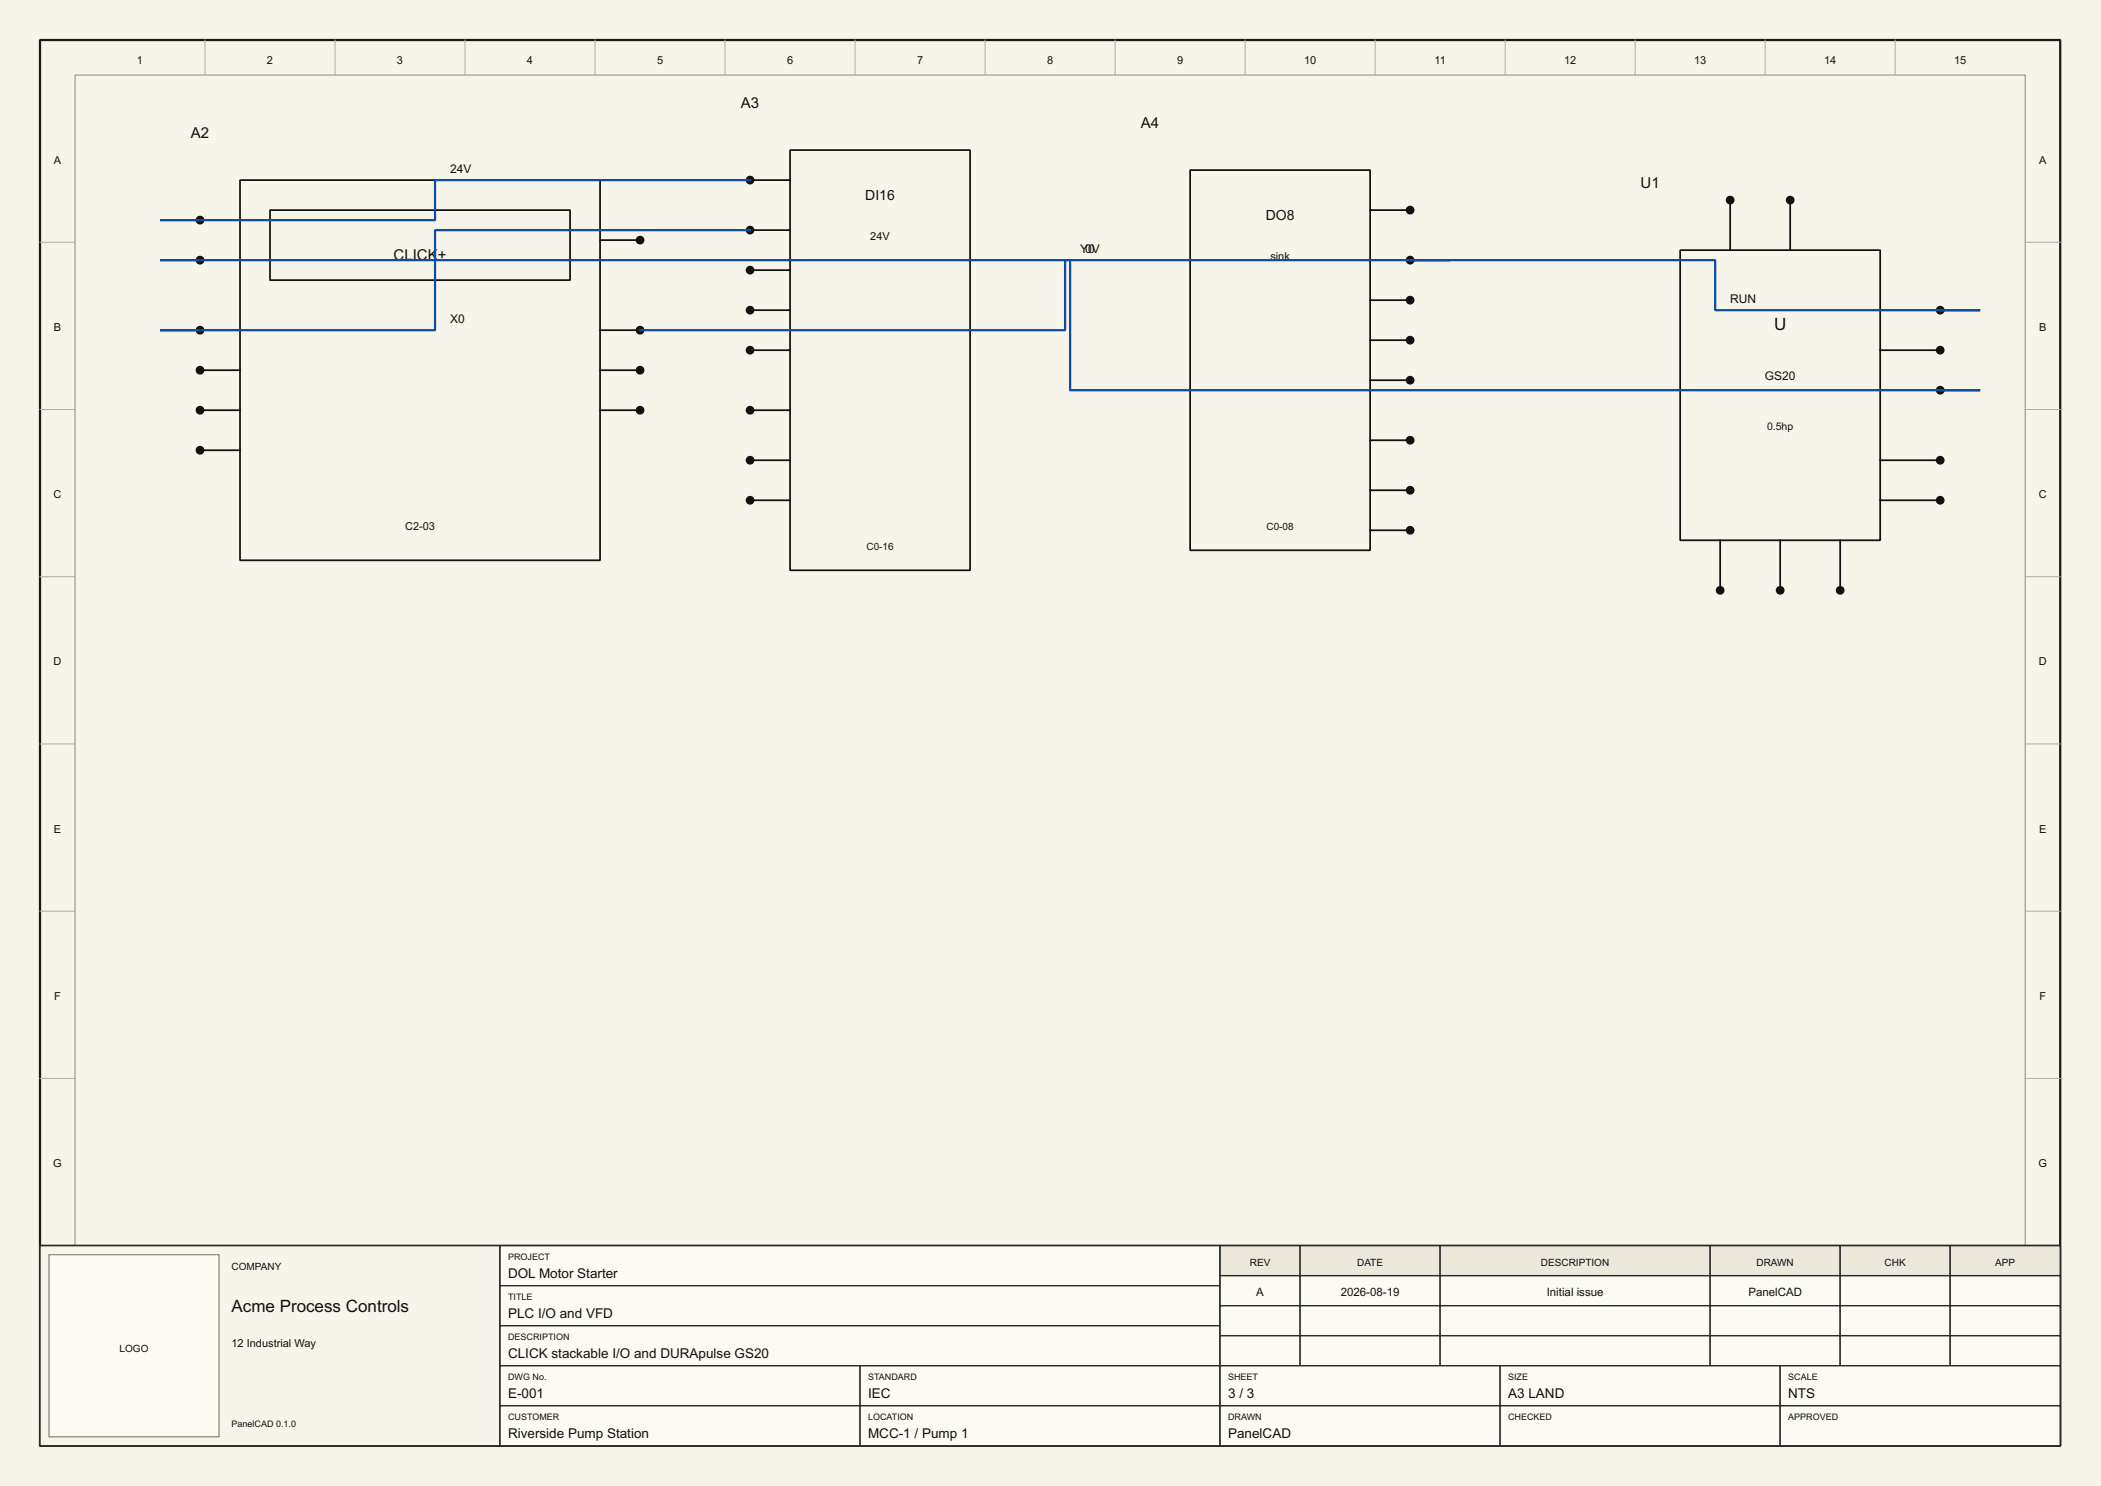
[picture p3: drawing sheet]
<svg xmlns="http://www.w3.org/2000/svg" width="420mm" height="297mm" viewBox="0 0 420 297" stroke-linecap="round" stroke-linejoin="round" font-family="sans-serif">
<path d="M0 0h420v297h-420z" fill="#f7f4ea"/>
<path d="M8 8h404v281h-404z" fill="none" stroke="#1a1a1a" stroke-width=".45"/>
<path d="M15 15h390v234h-390z" fill="none" stroke="#888" stroke-width=".2"/>
<g fill="none" stroke="#b5b09f" stroke-width=".2">
<path d="M41 8v7M67 8v7M93 8v7M119 8v7M145 8v7M171 8v7M197 8v7M223 8v7M249 8v7M275 8v7M301 8v7M327 8v7"/>
<path d="M353 8v7M379 8v7M8 48.4h7M405 48.4h7M8 81.9h7M405 81.9h7M8 115.3h7M405 115.3h7M8 148.7h7M405 148.7h7M8 182.1h7M405 182.1h7"/>
<path d="M8 215.6h7M405 215.6h7M41 249v7M67 249v7M93 249v7M119 249v7M145 249v7M171 249v7M197 249v7M223 249v7M249 249v7M275 249v7"/>
<path d="M301 249v7M327 249v7M353 249v7M379 249v7"/>
</g>
<path d="M8 249h404v40h-404z" fill="#f7f4ea" stroke="#2a2a2a" stroke-width=".4"/>
<path d="M8 249h92v40h-92z" fill="#f7f4ea" stroke="#2a2a2a" stroke-width=".28"/>
<path d="M9.8 250.8h34v36.4h-34z" fill="#fbfaf3" stroke="#8a8678" stroke-width=".25"/>
<path d="M100 249h144v40h-144z" fill="#f7f4ea" stroke="#2a2a2a" stroke-width=".28"/>
<g fill="#fbfaf3" stroke="#2a2a2a" stroke-width=".28">
<path d="M100 249h144v8h-144z"/>
<path d="M100 257h144v8h-144z"/>
<path d="M100 265h144v8h-144z"/>
<path d="M100 273h72v8h-72z"/>
<path d="M172 273h72v8h-72z"/>
<path d="M100 281h72v8h-72z"/>
<path d="M172 281h72v8h-72z"/>
</g>
<path d="M244 249h168v40h-168z" fill="#f7f4ea" stroke="#2a2a2a" stroke-width=".28"/>
<g fill="#ece8dc" stroke="#2a2a2a" stroke-width=".28">
<path d="M244 249h16v6h-16z"/>
<path d="M260 249h28v6h-28z"/>
<path d="M288 249h54v6h-54z"/>
<path d="M342 249h26v6h-26z"/>
<path d="M368 249h22v6h-22z"/>
<path d="M390 249h22v6h-22z"/>
</g>
<g fill="#fbfaf3" stroke="#2a2a2a" stroke-width=".28">
<path d="M244 255h16v6h-16z"/>
<path d="M260 255h28v6h-28z"/>
<path d="M288 255h54v6h-54z"/>
<path d="M342 255h26v6h-26z"/>
<path d="M368 255h22v6h-22z"/>
<path d="M390 255h22v6h-22z"/>
<path d="M244 261h16v6h-16z"/>
<path d="M260 261h28v6h-28z"/>
<path d="M288 261h54v6h-54z"/>
<path d="M342 261h26v6h-26z"/>
<path d="M368 261h22v6h-22z"/>
<path d="M390 261h22v6h-22z"/>
<path d="M244 267h16v6h-16z"/>
<path d="M260 267h28v6h-28z"/>
<path d="M288 267h54v6h-54z"/>
<path d="M342 267h26v6h-26z"/>
<path d="M368 267h22v6h-22z"/>
<path d="M390 267h22v6h-22z"/>
<path d="M244 273h56v8h-56z"/>
<path d="M300 273h56v8h-56z"/>
<path d="M356 273h56v8h-56z"/>
<path d="M244 281h56v8h-56z"/>
<path d="M300 281h56v8h-56z"/>
<path d="M356 281h56v8h-56z"/>
</g>
<g fill="none" stroke="#111" stroke-width=".35">
<path d="M48 36h72v76h-72zM150 36h8M158 30h36v84h-36zM238 34h36v76h-36zM346 40v10M358 40v10M40 44h8M40 52h8M54 42h60v14h-60zM120 48h8M150 46h8M150 54h8"/>
<path d="M274 52h8M274 42h8M274 60h8M336 50h40v58h-40zM40 66h8M40 74h8M120 66h8M120 74h8M150 62h8M150 70h8M274 68h8M274 76h8"/>
<path d="M376 62h12M376 70h12M376 78h12M40 82h8M40 90h8M120 82h8M150 82h8M150 92h8M150 100h8M274 88h8M274 98h8M376 92h12"/>
<path d="M376 100h12M274 106h8M344 108v10M356 108v10M368 108v10"/>
</g>
<g fill="#111" stroke="#111" stroke-width=".35">
<circle cx="40" cy="44" r=".7"/>
<circle cx="40" cy="52" r=".7"/>
<circle cx="40" cy="66" r=".7"/>
<circle cx="40" cy="74" r=".7"/>
<circle cx="40" cy="82" r=".7"/>
<circle cx="40" cy="90" r=".7"/>
<circle cx="128" cy="66" r=".7"/>
<circle cx="128" cy="74" r=".7"/>
<circle cx="128" cy="82" r=".7"/>
<circle cx="128" cy="48" r=".7"/>
<circle cx="150" cy="36" r=".7"/>
<circle cx="150" cy="46" r=".7"/>
<circle cx="150" cy="54" r=".7"/>
<circle cx="150" cy="62" r=".7"/>
<circle cx="150" cy="70" r=".7"/>
<circle cx="150" cy="82" r=".7"/>
<circle cx="150" cy="92" r=".7"/>
<circle cx="150" cy="100" r=".7"/>
<circle cx="282" cy="42" r=".7"/>
<circle cx="282" cy="52" r=".7"/>
<circle cx="282" cy="60" r=".7"/>
<circle cx="282" cy="68" r=".7"/>
<circle cx="282" cy="76" r=".7"/>
<circle cx="282" cy="88" r=".7"/>
<circle cx="282" cy="98" r=".7"/>
<circle cx="282" cy="106" r=".7"/>
<circle cx="346" cy="40" r=".7"/>
<circle cx="358" cy="40" r=".7"/>
<circle cx="344" cy="118" r=".7"/>
<circle cx="356" cy="118" r=".7"/>
<circle cx="368" cy="118" r=".7"/>
<circle cx="388" cy="62" r=".7"/>
<circle cx="388" cy="70" r=".7"/>
<circle cx="388" cy="78" r=".7"/>
<circle cx="388" cy="92" r=".7"/>
<circle cx="388" cy="100" r=".7"/>
</g>
<path d="M150 36h-63v8h-55h8M40 52h-8h182v26h182h-8M150 46h-63v20h-55h8M388 62h8h-53v-10h-130v14h-85" fill="none" stroke="#0b4ea2" stroke-width=".45"/>
<g font-size="3.4" fill="#111">
<text x="354.8" y="66">U</text>
<text x="46.3" y="262.2">Acme Process Controls</text>
</g>
<g font-size="3" fill="#111">
<text x="148.2" y="21.5">A3</text>
<text x="38.2" y="27.5">A2</text>
<text x="228.2" y="25.5">A4</text>
<text x="328.1" y="37.5">U1</text>
<text x="78.7" y="52">CLICK</text>
<text x="87.5" y="52">+</text>
</g>
<g font-size="2.8" fill="#111">
<text x="173" y="40">DI16</text>
<text x="253.1" y="44">DO8</text>
</g>
<g font-size="2.7" fill="#111">
<text x="101.6" y="255.5">DOL Motor Sta</text>
<text x="119.5" y="255.5">rter</text>
<text x="101.6" y="263.5">PLC I/O and VFD</text>
<text x="101.6" y="271.5">CLICK stackable I/O and DURApulse GS20</text>
<text x="101.6" y="279.5">E-001</text>
<text x="173.6" y="279.5">IEC</text>
<text x="245.6" y="279.5">3 / 3</text>
<text x="301.6" y="279.5">A3 LAND</text>
<text x="357.6" y="279.5">NTS</text>
<text x="101.6" y="287.5">Riverside Pump Station</text>
<text x="173.6" y="287.5">MCC-1 / Pump 1</text>
<text x="245.6" y="287.5">PanelCAD</text>
</g>
<g font-size="2.4" fill="#111">
<text x="90" y="34.5">24V</text>
<text x="216" y="50.5">Y00V</text>
<text x="90" y="64.5">X0</text>
<text x="346" y="60.5">RUN</text>
<text x="352.9" y="76">GS20</text>
</g>
<g font-size="2.3" fill="#111">
<text x="251.2" y="259.1">A</text>
<text x="268.1" y="259.1">2026-08-19</text>
<text x="309.3" y="259.1">Initial issue</text>
<text x="349.6" y="259.1">PanelCAD</text>
</g>
<g font-size="2.2" fill="#111">
<text x="27.4" y="12.8">1</text>
<text x="53.4" y="12.8">2</text>
<text x="79.4" y="12.8">3</text>
<text x="105.4" y="12.8">4</text>
<text x="131.4" y="12.8">5</text>
<text x="157.4" y="12.8">6</text>
<text x="183.4" y="12.8">7</text>
<text x="209.4" y="12.8">8</text>
<text x="235.4" y="12.8">9</text>
<text x="260.8" y="12.8">10</text>
<text x="286.9" y="12.8">11</text>
<text x="312.8" y="12.8">12</text>
<text x="338.8" y="12.8">13</text>
<text x="364.8" y="12.8">14</text>
<text x="390.8" y="12.8">15</text>
<text x="10.8" y="32.7">A</text>
<text x="407.8" y="32.7">A</text>
<text x="174" y="48">24V</text>
<text x="254" y="52">sink</text>
<text x="10.8" y="66.1">B</text>
<text x="407.8" y="66.1">B</text>
<text x="10.7" y="99.6">C</text>
<text x="407.7" y="99.6">C</text>
<text x="81" y="106">C2-03</text>
<text x="10.7" y="133">D</text>
<text x="407.7" y="133">D</text>
<text x="10.8" y="166.4">E</text>
<text x="407.8" y="166.4">E</text>
<text x="10.8" y="199.9">F</text>
<text x="407.8" y="199.9">F</text>
<text x="10.6" y="233.3">G</text>
<text x="407.6" y="233.3">G</text>
<text x="105.4" y="253.8">4</text>
<text x="286.9" y="253.8">11</text>
<text x="312.8" y="253.8">12</text>
<text x="46.3" y="269.2">12 Industrial Way</text>
</g>
<text font-size="2.1" fill="#111" x="353.4" y="86">0.5hp</text>
<g font-size="2" fill="#111">
<text x="253.3" y="106">C0-08</text>
<text x="173.3" y="110">C0-16</text>
<text x="46.3" y="253.8">COMPA2</text>
<text x="53.5" y="253.8">NY</text>
<text x="249.9" y="253.1">REV</text>
<text x="271.4" y="253.1">DAT</text>
<text x="275.3" y="253.1">E</text>
<text x="308.2" y="253.1">DESCRIPTION</text>
<text x="351.3" y="253.1">DRAWN</text>
<text x="376.9" y="253.1">CHK</text>
<text x="399" y="253.1">APP</text>
<text x="23.9" y="270.2">LOGO</text>
</g>
<g font-size="1.8" fill="#111">
<text x="101.6" y="251.9">PROJECT</text>
<text x="101.6" y="259.9">TITLE</text>
<text x="101.6" y="267.9">DESCRIPTION</text>
<text x="101.6" y="275.9">DWG No.</text>
<text x="173.6" y="275.9">STANDARD</text>
<text x="245.6" y="275.9">SHEET</text>
<text x="301.6" y="275.9">SIZE</text>
<text x="357.6" y="275.9">SCALE</text>
<text x="46.3" y="285.2">PanelCAD 0.1.0</text>
<text x="101.6" y="283.9">CUSTOMER</text>
<text x="173.6" y="283.9">LOCATION</text>
<text x="245.6" y="283.9">DRAWN</text>
<text x="301.6" y="283.9">CHECKED</text>
<text x="357.6" y="283.9">APPROVED</text>
</g>
</svg>
